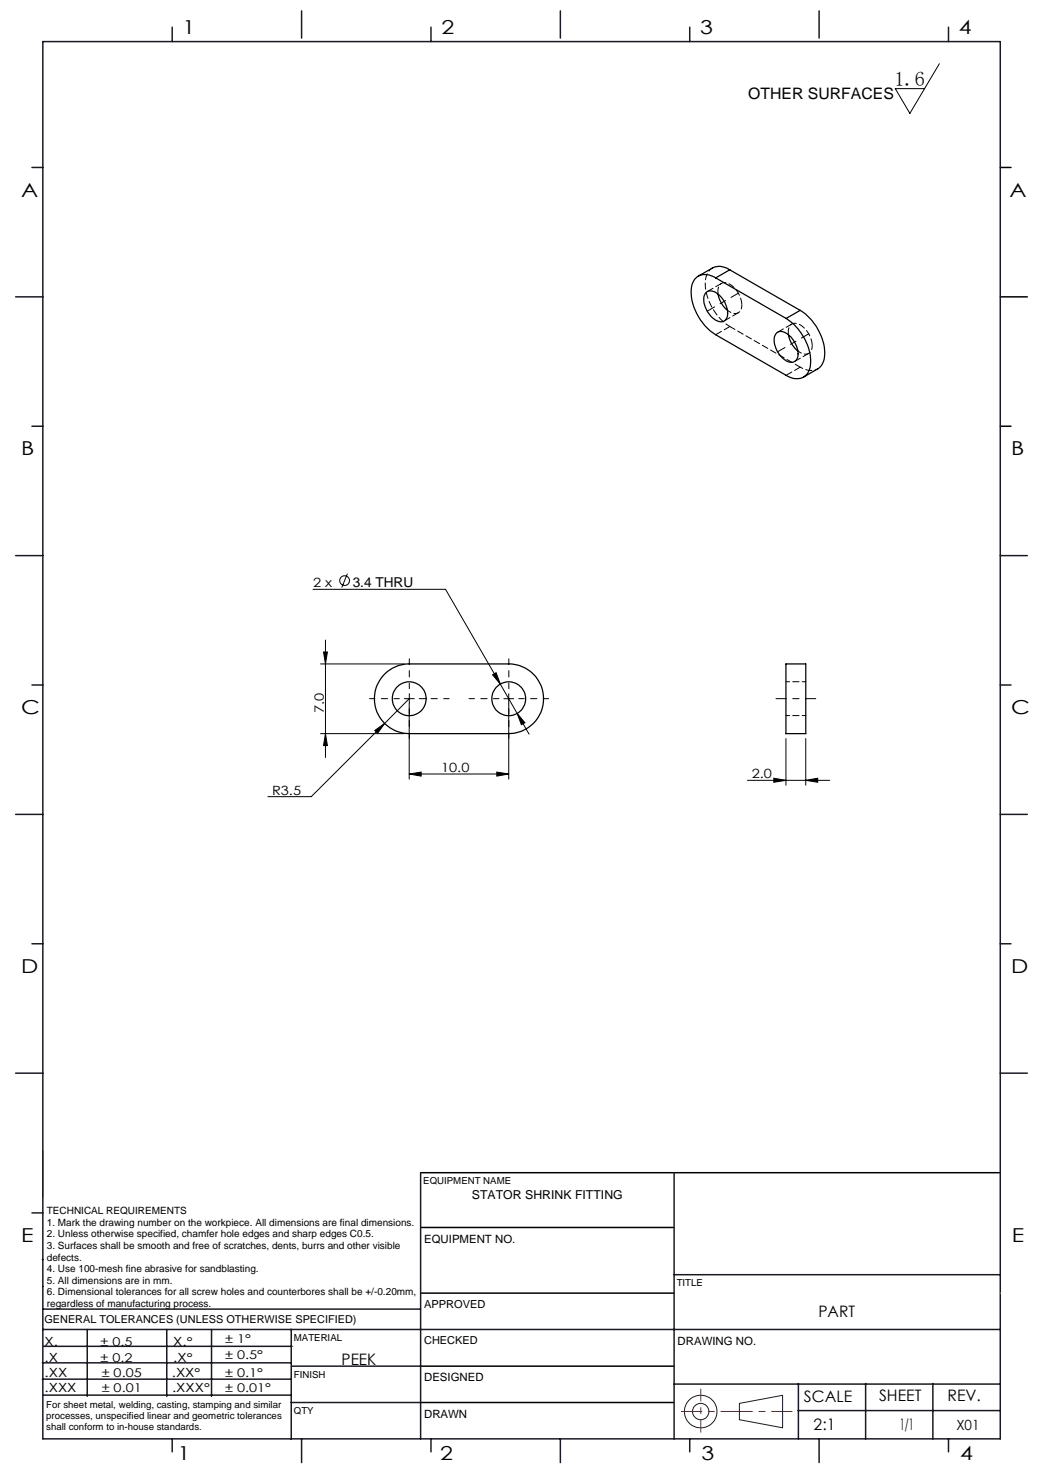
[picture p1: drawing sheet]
<svg xmlns="http://www.w3.org/2000/svg" width="210mm" height="297mm" viewBox="0 0 210 297" stroke-linecap="round" stroke-linejoin="round" font-family="sans-serif">
<g fill="none" stroke="#191924" stroke-width=".2">
<path d="M8.6 231.2v9.4M148.6 282l8.7-1.6v6.5l-8.7-1.6z"/>
<circle cx="140.8" cy="283.7" r="3.3"/>
<circle cx="140.8" cy="283.7" r="1.64"/>
</g>
<path d="M201 33.7h2.2M201 59.7h5.4M201 85.7h2.2M84.5 235.7h116.5M84.6 259.9h50.9M84.6 246.7h50.9M84.6 274.5h50.9M84.5 281.8h51" fill="none" stroke="#000" stroke-width=".3"/>
<path d="M136.9 283.6h22.3" fill="none" stroke="#f00" stroke-width=".2" stroke-dasharray="6.3 1.3 1.3 1.3" stroke-dashoffset="2.2"/>
<path d="M140.8 287.8v-8.7" fill="none" stroke="#f00" stroke-width=".2" stroke-dasharray="6.3 1.3 1.3 1.3" stroke-dashoffset="3.9"/>
<g fill="none" stroke="#191924" stroke-width=".3">
<path d="M8.6 8.4h192.4v280.7h-192.4zM34.6 5.5v2.9M60.6 2.2v5.5M86.6 5.5v2.9M112.6 2.2v5.5M138.6 5.5v2.9M164.6 2.2v5.5M190.6 5.5v2.9M6.4 33.7h2.2M3.1 59.7h5.5M6.4 85.7h2.2M3.1 111.7h5.5"/>
<path d="M201 111.7h5.4M6.4 137.7h2.2M201 137.7h2.2M3.1 163.7h5.5M201 163.7h5.4M6.4 189.6h2.2M201 189.6h2.2M3.1 215.6h5.5M201 215.6h5.4M84.5 235.7v53.4M135.5 235.7v53.4M6.4 243.7h2.2"/>
<path d="M8.5 253.1h.1M8.6 258.5h.1M135.5 256.1h65.5M8.5 277.1h49.9M8.5 273.9h49.9M8.6 267.2h192.4M8.6 263.1h75.9M8.8 270.5h49.9M17.5 267.2v13.4M33.5 267.2v13.4M42.5 267.2v13.4M58.5 267.2v22"/>
<path d="M58.6 274.5h26M135.5 278.1h65.5M160.4 278v11.1M174 278v11.1M187.5 278v11.1M8.8 280.3h49.7M34.6 289.1v2.6M58.5 281.8h26M60.6 289.1v4.8M86.6 289.1v2.6M112.6 289.1v4.8M138.6 289.1v2.6"/>
<path d="M160.4 283.5h40.5M164.6 289.1v4.8M190.6 289.1v2.6"/>
</g>
<path d="M201 259.9h.1" fill="none" stroke="#c0c0c0" stroke-width=".2"/>
<g fill="none" stroke="#000" stroke-width=".2">
<path d="M188.8 12.8l-6 10-2.9-5h5.9M62.9 118.4h26.6l11 19.1M69.8 115.3l-1.1 2.8M64.4 133.4h16.8M65 131h.8l-.4 2.4zM65.4 128.6v23.6M99 135.6l.7-.4 .8 2.3zM100.5 137.5l5.8 10M102.2 139.4v17.2M64.4 147.4h16.8M65.4 147.4l.4 2.4h-.8zM75.3 146.8l2-1.4-1.4 2z"/>
<path d="M77.3 145.4l-14.8 14.7h-8.7M82.2 155.5l2.4-.4v.9zM82.2 140.4l-4.9 5M82.2 141.4v15.2M82.2 155.5h20M99.8 155.1l2.4 .4-2.4 .5zM101.2 140.4h2M103.9 143.4l1.6 1.8-.7 .4zM150.2 156.8h16.5M155.5 156.4l2.4 .4-2.4 .4zM157.9 148.4v9.4M161.9 156.8l2.4-.4v.8z"/>
<path d="M161.9 148.4v9.4"/>
<circle cx="69.3" cy="116.7" r=".98"/>
</g>
<path d="M82.3 138.4v-6M102.3 138.4v-6M80.3 140.4h-6M82.3 142.4v6M84.3 140.4h6M100.3 140.4h-6M102.3 142.4v6M104.3 140.4h6" fill="none" stroke="#000" stroke-width=".2" stroke-dasharray="15.2 1.3 1.3 1.3" stroke-dashoffset="14.1"/>
<path d="M82.3 140.4h-1M82.3 140.4v1M82.3 140.4h1M82.3 140.4v-1" fill="none" stroke="#000" stroke-width=".2" stroke-dasharray="15.2 1.3 1.3 1.3"/>
<path d="M142.1 62.5l6.3-3.6M156.3 70.7l6.2-3.6" fill="none" stroke="#000" stroke-width=".2" stroke-dasharray="15.2 1.3 1.3 1.3" stroke-dashoffset="13.5"/>
<path d="M155.9 140.4h8" fill="none" stroke="#000" stroke-width=".2" stroke-dasharray="15.2 1.3 1.3 1.3" stroke-dashoffset="13.1"/>
<g fill="#000">
<path d="M65.4 147.4l.4 2.4h-.8zM65 131h.8l-.4 2.4z"/>
<path d="M82.2 155.5l2.4-.4v.9zM99.8 155.1l2.4 .4-2.4 .5z"/>
<path d="M103.9 143.4l.9 2.2 .7-.4zM99 135.6l1.5 1.9-.8-2.3zM75.3 146.8l.6 .6 1.4-2z"/>
<path d="M155.5 156.4l2.4 .4-2.4 .4zM161.9 156.8l2.4-.4v.8z"/>
</g>
<g fill="none" stroke="#000" stroke-width=".25">
<path d="M141.7 58.9a1.72 1.72 0 0 1 2.6 .2 4.7 4.7 0 0 1 1.7 4.9 1.5 1.5 0 0 1-2.4 .2 4.7 4.7 0 0 1-2-5zM143.8 55.8a3 3 0 0 0-4.4 .6 7.5 7.5 0 0 0 .6 6.6 10.3 10.3 0 0 0 3.8 4.3l14.2 8.1a3 3 0 0 0 4.4-.5 7.5 7.5 0 0 0-.6-6.6 11 11 0 0 0-3.8-4.3M143.8 55.8l14.2 8.2M144.3 59.1a5.8 5.8 0 0 0 1.9 3.3M146.6 54.2a3.4 3.4 0 0 0-3.4-.3l-2.9 1.6M146.6 54.2l-2.8 1.6M146.6 54.2l14.2 8.2M156 67a1.92 1.92 0 0 1 2.7 .5 4.6 4.6 0 0 1 1.5 4.6 1.5 1.5 0 0 1-2.5 .2 4.7 4.7 0 0 1-1.9-5zM158.4 67.3a5.3 5.3 0 0 0 1.9 3.2M160.8 62.4a10.4 10.4 0 0 1 4.8 9.9 2.71 2.71 0 0 1-1.3 1.9l-2.8 1.6M160.8 62.4l-2.8 1.6M77.6 135.2a7 7 0 0 1 4.6-1.8h20a7 7 0 0 1 7 7 7 7 0 0 1-7 7h-20a7 7 0 0 1-6.5-4.5 7 7 0 0 1 1.9-7.7z"/>
<path d="M157.9 133.4h4v14h-4z"/>
<circle cx="82.2" cy="140.4" r="3.4"/>
<circle cx="102.2" cy="140.4" r="3.4"/>
</g>
<path d="M145 57l-2.9 1.6M143.8 67.2l2.9-1.6M145.5 64.5l2.9-1.7M158 75.4l2.8-1.6M159.1 65.1l-2.8 1.7M159.7 72.6l2.8-1.6" fill="none" stroke="#000" stroke-width=".2" stroke-dasharray="1.3 .6"/>
<path d="M160.8 73.8a3.5 3.5 0 0 0 3.5 .3" fill="none" stroke="#000" stroke-width=".2" stroke-dasharray="1.3 .6" stroke-dashoffset=".7"/>
<path d="M149.1 61.3a4.8 4.8 0 0 0-3.4-4.5 1.53 1.53 0 0 0-1.4 2v.3M163.2 69.5a4.8 4.8 0 0 0-3.4-4.5 1.53 1.53 0 0 0-1.4 2l.1 .2" fill="none" stroke="#000" stroke-width=".2" stroke-dasharray="1.3 .6" stroke-dashoffset="-.1"/>
<path d="M146.2 62.4a1.65 1.65 0 0 0 2.7-.1l.2-1M160.3 70.5a1.65 1.65 0 0 0 2.7 0l.2-1M161.9 137h-4M157.9 143.8h4" fill="none" stroke="#000" stroke-width=".2" stroke-dasharray="1.3 .6" stroke-dashoffset=".5"/>
<path d="M146.7 65.6l14.1 8.2" fill="none" stroke="#000" stroke-width=".2" stroke-dasharray="1.3 .6" stroke-dashoffset=".1"/>
<path d="M143.2 53.8a4 4 0 0 0-1.4 4.3 11.1 11.1 0 0 0 4.9 7.5" fill="none" stroke="#000" stroke-width=".2" stroke-dasharray="1.3 .6" stroke-dashoffset=".3"/>
<text font-size="4.1" x="179.7" y="17.2">1.6</text>
<g font-size="3.9">
<text x="36.7" y="6.9">1</text>
<text x="88.7" y="6.9">2</text>
<text x="140.7" y="6.9">3</text>
<text x="192.7" y="6.9">4</text>
<text x="4.2" y="39.5">A</text>
<text x="202.9" y="39.5">A</text>
<text x="4.2" y="91.5">B</text>
<text x="203.2" y="91.5">B</text>
<text x="4.2" y="143.5">C</text>
<text x="203.2" y="143.5">C</text>
<text x="4.2" y="195.5">D</text>
<text x="203.2" y="195.5">D</text>
<text x="4.2" y="249.6">E</text>
<text x="203.3" y="249.6">E</text>
<text x="35.7" y="293.4">1</text>
<text x="88.4" y="293.4">2</text>
<text x="141" y="293.4">3</text>
<text x="193" y="293.4">4</text>
</g>
<g font-size="3.2">
<text x="150.4" y="20">OTHER SURFACES</text>
<text x="164.5" y="264.6">PART</text>
<text x="68.7" y="274.2">PEEK</text>
<text x="161.6" y="281.7">SCALE</text>
<text x="176.7" y="281.5">SHEET</text>
<text x="190.4" y="281.5">REV.</text>
<text x="163.5" y="287.3">2:1</text>
<text x="180.8" y="287.3">1/1</text>
</g>
<text font-size="2.8" x="192.2" y="287.3">X01</text>
<text font-size="2.7" x="70.9" y="118">3.4 THRU</text>
<g font-size="2.6">
<text x="62.9" y="118">2 x</text>
<text x="65.1" y="143.3" transform="rotate(-90 65.1 143.3)">7.0</text>
<text x="88.7" y="155.2">10.0</text>
<text x="54.7" y="159.7">R3.5</text>
<text x="151.1" y="156.4">2.0</text>
</g>
<g font-size="2.5">
<text x="94.8" y="240.9">STATOR SHRINK FITTING</text>
<text x="8.9" y="273.6">.X</text>
<text x="8.9" y="270.4">X.</text>
<text x="34.8" y="273.7">.X°</text>
<text x="34.8" y="270.5">X.°</text>
<text x="9" y="276.7">.XX</text>
<text x="9" y="279.7">.XXX</text>
<text x="34.5" y="276.7">.XX°</text>
<text x="34.6" y="279.8">.XXX°</text>
</g>
<g font-size="2.4">
<text x="45.2" y="270">± 1°</text>
<text x="20.2" y="270.4">± 0.5</text>
<text x="20.2" y="273.7">± 0.2</text>
<text x="45.2" y="273.2">± 0.5°</text>
<text x="20.4" y="279.7">± 0.01</text>
<text x="20.4" y="276.7">± 0.05</text>
<text x="45.2" y="276.7">± 0.1°</text>
<text x="45.2" y="279.7">± 0.01°</text>
</g>
<g font-size="2.3">
<text x="85.2" y="249.7">EQUIPMENT NO.</text>
<text x="136.2" y="270.2">DRAWING NO.</text>
<text x="85.2" y="277.6">DESIGNED</text>
<text x="85.2" y="284.9">DRAWN</text>
</g>
<g font-size="2.2">
<text x="85.2" y="262.8">APPROVED</text>
<text x="8.9" y="265.9">GENERAL TOLERANCES (UNLESS OTHERWISE SPECIFIED)</text>
<text x="85.2" y="270.1">CHECKED</text>
</g>
<g font-size="2">
<text x="9.4" y="244">TECHNICAL REQUIREMENTS</text>
<text x="9.4" y="246.3">1. Mark the drawing number on the workpiece. All dimensions are final dimensions.</text>
<text x="9.4" y="248.6">2. Unless otherwise specified, chamfer hole edges and sharp edges C0.5.</text>
<text x="9.4" y="251">3. Surfaces shall be smooth and free of scratches, dents, burrs and other visible</text>
<text x="9.4" y="253.3">defects.</text>
<text x="9.4" y="255.6">4. Use 100-mesh fine abrasive for sandblasting.</text>
<text x="9.4" y="258">5. All dimensions are in mm.</text>
<text x="9.4" y="260.3">6. Dimensional tolerances for all screw holes and counterbores shall be +/-0.20mm,</text>
<text x="9.4" y="262.6">regardless of manufacturing process.</text>
</g>
<g font-size="1.9">
<text x="85.1" y="238">EQUIPMENT NAME</text>
<text x="136" y="258.5">TITLE</text>
<text x="59.1" y="269.5">MATERIAL</text>
<text x="59.1" y="276.9">FINISH</text>
<text x="9.3" y="282.9">For sheet metal, welding, casting, stamping and similar</text>
<text x="9.3" y="285.2">processes, unspecified linear and geometric tolerances</text>
<text x="9.3" y="287.4">shall conform to in-house standards.</text>
<text x="59.1" y="284.2">QTY</text>
</g>
</svg>
